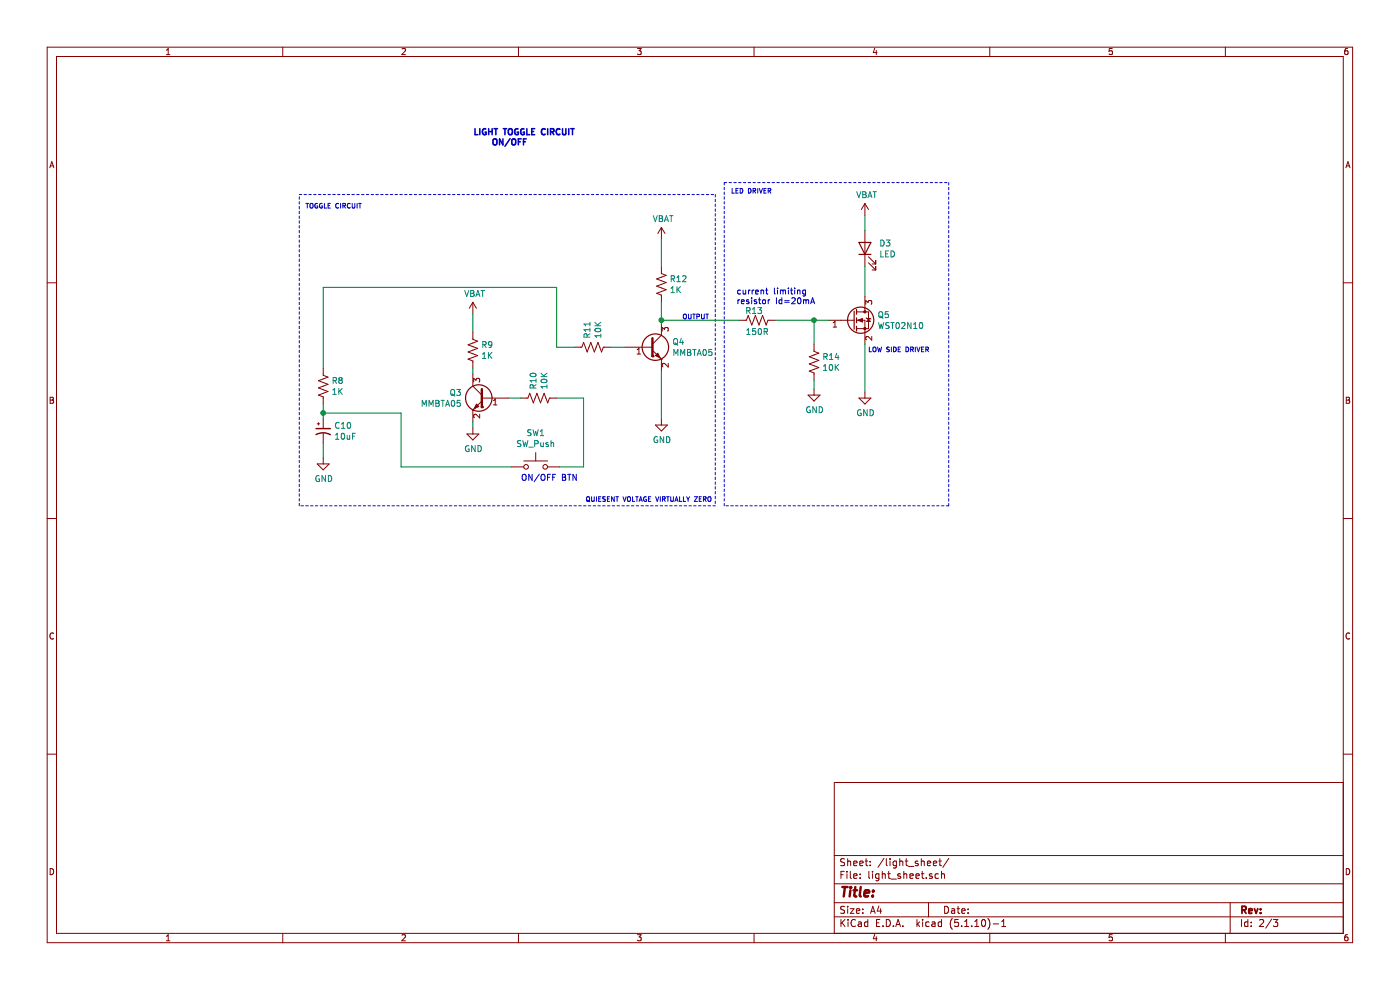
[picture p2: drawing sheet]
EESchema Schematic File Version 4
EELAYER 30 0
EELAYER END
$Descr A4 11693 8268
encoding utf-8
Sheet 2 3
Title ""
Date ""
Rev ""
Comp ""
Comment1 ""
Comment2 ""
Comment3 ""
Comment4 ""
$EndDescr
$Comp
L Switch:SW_Push SW1
U 1 1
P 4475 3900
AR Path="/63DA6432/63DB3642" Ref="SW1"  Part="1" 
AR Path="/63DB9205/63DB3642" Ref="SW2"  Part="1" 
F 0 "SW1" H 4475 4185 50  0000 C CNN
F 1 "SW_Push" H 4475 4094 50  0000 C CNN
F 2 "Button_Switch_SMD:SW_SPST_B3U-1000P-B" H 4475 4100 50  0001 C CNN
F 3 "~" H 4475 4100 50  0001 C CNN
	1    4475 3900
	1    0    0    -1  
$EndComp
$Comp
L OLIMEX_Power:VBAT #PWR07
U 1 1
P 7225 1800
AR Path="/63DA6432/63DB3648" Ref="#PWR07"  Part="1" 
AR Path="/63DB9205/63DB3648" Ref="#PWR015"  Part="1" 
F 0 "#PWR015" H 7225 1650 50  0001 C CNN
F 1 "VBAT" H 7240 1973 50  0000 C CNN
F 2 "" H 7225 1800 60  0000 C CNN
F 3 "" H 7225 1800 60  0000 C CNN
	1    7225 1800
	1    0    0    -1  
$EndComp
$Comp
L Device:LED D3
U 1 1
P 7225 2075
AR Path="/63DA6432/63DB364E" Ref="D3"  Part="1" 
AR Path="/63DB9205/63DB364E" Ref="D5"  Part="1" 
F 0 "D3" V 7264 1957 50  0000 R CNN
F 1 "LED" V 7173 1957 50  0000 R CNN
F 2 "LED_THT:LED_D3.0mm_Horizontal_O3.81mm_Z2.0mm" H 7225 2075 50  0001 C CNN
F 3 "~" H 7225 2075 50  0001 C CNN
	1    7225 2075
	0    -1   -1   0   
$EndComp
Wire Wire Line
	7225 2475 7225 2225
Wire Wire Line
	7225 1800 7225 1925
$Comp
L Device:Q_NMOS_GSD Q5
U 1 1
P 7125 2675
AR Path="/63DA6432/63DB3658" Ref="Q5"  Part="1" 
AR Path="/63DB9205/63DB3658" Ref="Q8"  Part="1" 
F 0 "Q5" H 7329 2721 50  0000 L CNN
F 1 "WST02N10" H 7329 2630 50  0000 L CNN
F 2 "Package_TO_SOT_SMD:SOT-23" H 7325 2775 50  0001 C CNN
F 3 "~" H 7125 2675 50  0001 C CNN
F 4 "WST02N10" H 7125 2675 50  0001 C CNN "mpn"
F 5 "LCSC" H 7125 2675 50  0001 C CNN "Vendor"
	1    7125 2675
	1    0    0    -1  
$EndComp
$Comp
L OLIMEX_Power:GND #PWR08
U 1 1
P 7225 3275
AR Path="/63DA6432/63DB365E" Ref="#PWR08"  Part="1" 
AR Path="/63DB9205/63DB365E" Ref="#PWR016"  Part="1" 
F 0 "#PWR016" H 7225 3025 50  0001 C CNN
F 1 "GND" H 7230 3102 50  0000 C CNN
F 2 "" H 7225 3275 60  0000 C CNN
F 3 "" H 7225 3275 60  0000 C CNN
	1    7225 3275
	1    0    0    -1  
$EndComp
Wire Wire Line
	6925 2675 6800 2675
Wire Wire Line
	7225 3275 7225 2875
$Comp
L Device:R_US R13
U 1 1
P 6325 2675
AR Path="/63DA6432/63DB3666" Ref="R13"  Part="1" 
AR Path="/63DB9205/63DB3666" Ref="R20"  Part="1" 
F 0 "R13" V 6400 2625 50  0000 L CNN
F 1 "150R" V 6225 2575 50  0000 L CNN
F 2 "Resistor_SMD:R_0402_1005Metric" V 6365 2665 50  0001 C CNN
F 3 "~" H 6325 2675 50  0001 C CNN
	1    6325 2675
	0    -1   -1   0   
$EndComp
Text Notes 6150 2550 0    50   ~ 0
current limiting\nresistor Id=20mA
$Comp
L Device:R_US R14
U 1 1
P 6800 3025
AR Path="/63DA6432/63DB366D" Ref="R14"  Part="1" 
AR Path="/63DB9205/63DB366D" Ref="R21"  Part="1" 
F 0 "R14" H 6868 3071 50  0000 L CNN
F 1 "10K" H 6868 2980 50  0000 L CNN
F 2 "Resistor_SMD:R_0402_1005Metric" V 6840 3015 50  0001 C CNN
F 3 "~" H 6800 3025 50  0001 C CNN
	1    6800 3025
	1    0    0    -1  
$EndComp
$Comp
L OLIMEX_Power:GND #PWR06
U 1 1
P 6800 3250
AR Path="/63DA6432/63DB3673" Ref="#PWR06"  Part="1" 
AR Path="/63DB9205/63DB3673" Ref="#PWR014"  Part="1" 
F 0 "#PWR014" H 6800 3000 50  0001 C CNN
F 1 "GND" H 6805 3077 50  0000 C CNN
F 2 "" H 6800 3250 60  0000 C CNN
F 3 "" H 6800 3250 60  0000 C CNN
	1    6800 3250
	1    0    0    -1  
$EndComp
Wire Wire Line
	6800 3250 6800 3175
Wire Wire Line
	6800 2875 6800 2675
Connection ~ 6800 2675
Wire Wire Line
	6800 2675 6475 2675
Text Notes 7250 2950 0    39   ~ 0
LOW SIDE DRIVER
$Comp
L Device:Q_NPN_BEC Q?
U 1 1
P 4050 3325
AR Path="/63DB367E" Ref="Q?"  Part="1" 
AR Path="/63DA6432/63DB367E" Ref="Q3"  Part="1" 
AR Path="/63DB9205/63DB367E" Ref="Q6"  Part="1" 
F 0 "Q3" H 4241 3371 50  0000 L CNN
F 1 "MMBTA05" H 4241 3280 50  0000 L CNN
F 2 "Package_TO_SOT_SMD:SOT-23" H 4250 3425 50  0001 C CNN
F 3 "~" H 4050 3325 50  0001 C CNN
	1    4050 3325
	-1   0    0    -1  
$EndComp
$Comp
L Device:Q_NPN_BEC Q?
U 1 1
P 5425 2900
AR Path="/63DB3684" Ref="Q?"  Part="1" 
AR Path="/63DA6432/63DB3684" Ref="Q4"  Part="1" 
AR Path="/63DB9205/63DB3684" Ref="Q7"  Part="1" 
F 0 "Q4" H 5615 2946 50  0000 L CNN
F 1 "MMBTA05" H 5615 2855 50  0000 L CNN
F 2 "Package_TO_SOT_SMD:SOT-23" H 5625 3000 50  0001 C CNN
F 3 "~" H 5425 2900 50  0001 C CNN
	1    5425 2900
	1    0    0    -1  
$EndComp
$Comp
L Device:CP1_Small C?
U 1 1
P 2700 3600
AR Path="/63DB368A" Ref="C?"  Part="1" 
AR Path="/63DA6432/63DB368A" Ref="C10"  Part="1" 
AR Path="/63DB9205/63DB368A" Ref="C11"  Part="1" 
F 0 "C10" H 2791 3646 50  0000 L CNN
F 1 "10uF" H 2791 3555 50  0000 L CNN
F 2 "Capacitor_Tantalum_SMD:CP_EIA-2012-12_Kemet-R" H 2700 3600 50  0001 C CNN
F 3 "~" H 2700 3600 50  0001 C CNN
	1    2700 3600
	1    0    0    -1  
$EndComp
$Comp
L Device:R_US R?
U 1 1
P 2700 3225
AR Path="/63DB3690" Ref="R?"  Part="1" 
AR Path="/63DA6432/63DB3690" Ref="R8"  Part="1" 
AR Path="/63DB9205/63DB3690" Ref="R15"  Part="1" 
F 0 "R8" H 2768 3271 50  0000 L CNN
F 1 "1K" H 2768 3180 50  0000 L CNN
F 2 "Resistor_SMD:R_0402_1005Metric" V 2740 3215 50  0001 C CNN
F 3 "~" H 2700 3225 50  0001 C CNN
	1    2700 3225
	1    0    0    -1  
$EndComp
$Comp
L Device:R_US R?
U 1 1
P 3950 2925
AR Path="/63DB3696" Ref="R?"  Part="1" 
AR Path="/63DA6432/63DB3696" Ref="R9"  Part="1" 
AR Path="/63DB9205/63DB3696" Ref="R16"  Part="1" 
F 0 "R9" H 4018 2971 50  0000 L CNN
F 1 "1K" H 4018 2880 50  0000 L CNN
F 2 "Resistor_SMD:R_0402_1005Metric" V 3990 2915 50  0001 C CNN
F 3 "~" H 3950 2925 50  0001 C CNN
	1    3950 2925
	1    0    0    -1  
$EndComp
$Comp
L Device:R_US R?
U 1 1
P 5525 2375
AR Path="/63DB369C" Ref="R?"  Part="1" 
AR Path="/63DA6432/63DB369C" Ref="R12"  Part="1" 
AR Path="/63DB9205/63DB369C" Ref="R19"  Part="1" 
F 0 "R12" H 5593 2421 50  0000 L CNN
F 1 "1K" H 5593 2330 50  0000 L CNN
F 2 "Resistor_SMD:R_0402_1005Metric" V 5565 2365 50  0001 C CNN
F 3 "~" H 5525 2375 50  0001 C CNN
	1    5525 2375
	1    0    0    -1  
$EndComp
$Comp
L Device:R_US R?
U 1 1
P 4500 3325
AR Path="/63DB36A2" Ref="R?"  Part="1" 
AR Path="/63DA6432/63DB36A2" Ref="R10"  Part="1" 
AR Path="/63DB9205/63DB36A2" Ref="R17"  Part="1" 
F 0 "R10" H 4568 3371 50  0000 L CNN
F 1 "10K" H 4568 3280 50  0000 L CNN
F 2 "Resistor_SMD:R_0402_1005Metric" V 4540 3315 50  0001 C CNN
F 3 "~" H 4500 3325 50  0001 C CNN
	1    4500 3325
	0    -1   -1   0   
$EndComp
$Comp
L Device:R_US R?
U 1 1
P 4950 2900
AR Path="/63DB36A8" Ref="R?"  Part="1" 
AR Path="/63DA6432/63DB36A8" Ref="R11"  Part="1" 
AR Path="/63DB9205/63DB36A8" Ref="R18"  Part="1" 
F 0 "R11" H 5018 2946 50  0000 L CNN
F 1 "10K" H 5018 2855 50  0000 L CNN
F 2 "Resistor_SMD:R_0402_1005Metric" V 4990 2890 50  0001 C CNN
F 3 "~" H 4950 2900 50  0001 C CNN
	1    4950 2900
	0    -1   -1   0   
$EndComp
$Comp
L OLIMEX_Power:VBAT #PWR04
U 1 1
P 5525 2000
AR Path="/63DA6432/63DB36AE" Ref="#PWR04"  Part="1" 
AR Path="/63DB9205/63DB36AE" Ref="#PWR012"  Part="1" 
F 0 "#PWR012" H 5525 1850 50  0001 C CNN
F 1 "VBAT" H 5540 2173 50  0000 C CNN
F 2 "" H 5525 2000 60  0000 C CNN
F 3 "" H 5525 2000 60  0000 C CNN
	1    5525 2000
	1    0    0    -1  
$EndComp
Wire Wire Line
	5525 2000 5525 2225
$Comp
L OLIMEX_Power:GND #PWR01
U 1 1
P 2700 3825
AR Path="/63DA6432/63DB36B5" Ref="#PWR01"  Part="1" 
AR Path="/63DB9205/63DB36B5" Ref="#PWR09"  Part="1" 
F 0 "#PWR09" H 2700 3575 50  0001 C CNN
F 1 "GND" H 2705 3652 50  0000 C CNN
F 2 "" H 2700 3825 60  0000 C CNN
F 3 "" H 2700 3825 60  0000 C CNN
	1    2700 3825
	1    0    0    -1  
$EndComp
Wire Wire Line
	2700 3825 2700 3700
Wire Wire Line
	4650 2400 4650 2900
Wire Wire Line
	4650 2900 4800 2900
Wire Wire Line
	2700 3500 2700 3450
Wire Wire Line
	2700 3075 2700 2400
Wire Wire Line
	2700 2400 4650 2400
Wire Wire Line
	5225 2900 5100 2900
$Comp
L OLIMEX_Power:GND #PWR05
U 1 1
P 5525 3500
AR Path="/63DA6432/63DB36C2" Ref="#PWR05"  Part="1" 
AR Path="/63DB9205/63DB36C2" Ref="#PWR013"  Part="1" 
F 0 "#PWR013" H 5525 3250 50  0001 C CNN
F 1 "GND" H 5530 3327 50  0000 C CNN
F 2 "" H 5525 3500 60  0000 C CNN
F 3 "" H 5525 3500 60  0000 C CNN
	1    5525 3500
	1    0    0    -1  
$EndComp
Wire Wire Line
	5525 3500 5525 3100
Wire Wire Line
	5525 2700 5525 2675
Connection ~ 5525 2675
Wire Wire Line
	5525 2675 5525 2525
Wire Wire Line
	5525 2675 6175 2675
Text Notes 5925 2675 2    39   ~ 0
OUTPUT
Wire Wire Line
	3350 3900 3350 3450
Wire Wire Line
	3350 3450 2700 3450
Wire Wire Line
	3350 3900 4275 3900
Connection ~ 2700 3450
Wire Wire Line
	2700 3450 2700 3375
Wire Wire Line
	4875 3900 4875 3325
Wire Wire Line
	4875 3325 4650 3325
Wire Wire Line
	4675 3900 4875 3900
Wire Wire Line
	4350 3325 4250 3325
$Comp
L OLIMEX_Power:GND #PWR03
U 1 1
P 3950 3575
AR Path="/63DA6432/63DB36D7" Ref="#PWR03"  Part="1" 
AR Path="/63DB9205/63DB36D7" Ref="#PWR011"  Part="1" 
F 0 "#PWR011" H 3950 3325 50  0001 C CNN
F 1 "GND" H 3955 3402 50  0000 C CNN
F 2 "" H 3950 3575 60  0000 C CNN
F 3 "" H 3950 3575 60  0000 C CNN
	1    3950 3575
	1    0    0    -1  
$EndComp
Wire Wire Line
	3950 3575 3950 3525
Text Notes 3950 1225 0    50   ~ 10
LIGHT TOGGLE CIRCUIT\n    ON/OFF
Text Notes 4350 4025 0    50   ~ 0
ON/OFF BTN
$Comp
L OLIMEX_Power:VBAT #PWR02
U 1 1
P 3950 2625
AR Path="/63DA6432/63DB36E0" Ref="#PWR02"  Part="1" 
AR Path="/63DB9205/63DB36E0" Ref="#PWR010"  Part="1" 
F 0 "#PWR010" H 3950 2475 50  0001 C CNN
F 1 "VBAT" H 3965 2798 50  0000 C CNN
F 2 "" H 3950 2625 60  0000 C CNN
F 3 "" H 3950 2625 60  0000 C CNN
	1    3950 2625
	1    0    0    -1  
$EndComp
Wire Wire Line
	3950 2775 3950 2625
Wire Notes Line
	2500 1625 5975 1625
Wire Notes Line
	5975 1625 5975 4225
Wire Notes Line
	5975 4225 2500 4225
Wire Notes Line
	2500 4225 2500 1625
Wire Notes Line
	7925 1525 7925 4225
Wire Notes Line
	7925 4225 6050 4225
Wire Notes Line
	6050 4225 6050 1525
Wire Notes Line
	6050 1525 7925 1525
Text Notes 3025 1750 2    39   ~ 0
TOGGLE CIRCUIT
Text Notes 6450 1625 2    39   ~ 0
LED DRIVER
Text Notes 5950 4200 2    39   ~ 0
QUIESENT VOLTAGE VIRTUALLY ZERO\n
Wire Wire Line
	3950 3075 3950 3125
$EndSCHEMATC
